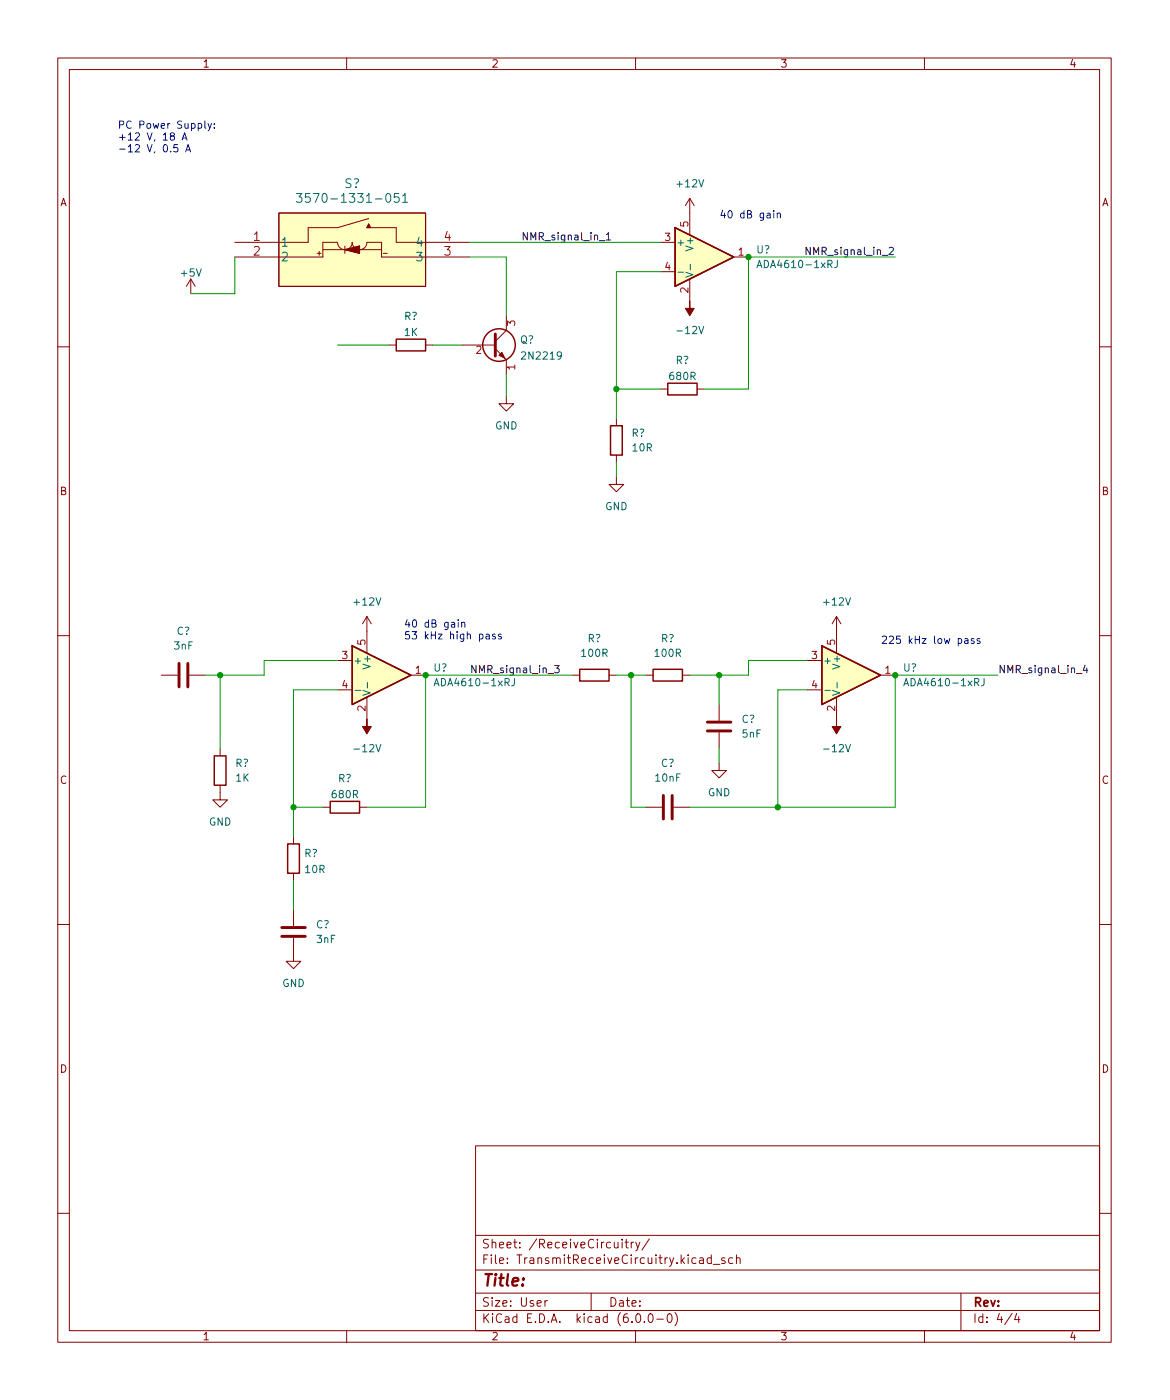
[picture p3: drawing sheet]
<svg xmlns="http://www.w3.org/2000/svg" width="202mm" height="242mm" viewBox="0 0 202 242" stroke-linecap="round" stroke-linejoin="round" font-family="sans-serif">
<g fill="none" stroke="#840000" stroke-width=".17">
<path d="M10 10h182.3v222.4h-182.3zM12 12h178.3v218.4h-178.3zM60 10v2M110 10v2M160 10v2M48.3 36.9h25.4v12.7h-25.4zM63.8 37.8l-5.4 1.6h-5.1v2.6h-12.7M64.1 39.4l-.3-.6-.3 .6h5.1v2.6h12.7M119.4 34.3v6.4M119.4 34.3l-.8 1.3M119.4 34.3l.7 1.3M33 48.3l-.7 1.3"/>
<path d="M33 48.3v2.5M33 48.3l.8 1.3M40.6 44.5h15.3v-2.5h2.5a1.27 1.27 0 0 0 1.3 1.2 1.27 1.27 0 0 0 1.3-1.2 1.27 1.27 0 0 0 1.2 1.2 1.27 1.27 0 0 0 1.3-1.2h2.5v2.5h15.3M54.9 43.9h.7M55.2 43.5v.7M55.9 43.2h10.1M59.7 43.2l2.5-.6v1.3zM59.7 42.6v1.3M66.3 43.9h.7M67.3 59.7h1.3M73.7 59.7h1.2M80 59.7h5.7"/>
<path d="M87.6 54.7v2.5l-1.9 1.9M114.3 42h2.5M114.3 47h2.5M119.4 48.3v3.8M127 44.5h2.5M10 60h2M85.7 60.4l1.9 1.9v2.5M87.6 68.6v1.3h1.3l-1.3 1.3-1.2-1.3h1.2M106.7 72.4v1.3M106.7 78.8v1.3M114.3 67.4h1.3M120.6 67.4h1.3"/>
<path d="M190.3 60h2M106.7 82.6v1.3h1.2l-1.2 1.2-1.3-1.2h1.3M10 110h2M27.9 116.9h2.8M32.8 116.9h2.8M58.4 114.3h2.6M58.4 119.4h2.6M63.5 106.7v6.4M63.5 106.7l-.8 1.3M63.5 106.7l.8 1.3M71.1 116.9h2.6M99.1 116.9h1.2"/>
<path d="M105.4 116.9h1.3M111.8 116.9h1.2M118.1 116.9h1.3M139.7 114.3h2.5M139.7 119.4h2.5M144.8 106.7v6.4M144.8 106.7l-.8 1.3M144.8 106.7l.7 1.3M152.4 116.9h2.5M190.3 110h2M38.1 135.9v2.6h1.3l-1.3 1.2-1.3-1.2h1.3M38.1 129.6v1.3"/>
<path d="M55.9 139.7h1.2M62.2 139.7h1.3M63.5 120.7v3.8M111.8 139.7h2.8M116.6 139.7h2.8M124.5 132.1v1.3h1.2l-1.2 1.3-1.3-1.3h1.3M124.5 122v2.8M124.5 126.8v2.8M144.8 120.7v3.8M50.8 144.8v1.3M50.8 151.2v1.2M50.8 157.5v2.8"/>
<path d="M10 160h2M50.8 162.3v4.1h1.3l-1.3 1.3-1.3-1.3h1.3M190.3 160h2M82.3 198.4h108v32h-108zM10 210h2M82.3 219.9h108M82.3 213.9h108M107.7 214.5v.2M107.7 215v1M108.2 215h.5M108.4 214.5v1.3l.3 .2M109.2 215v1"/>
<path d="M109.7 215l-.3 .1-.2 .2M110 215l.4 1M110.7 215l-.5 1.4-.2 .1M112.4 214.5l-1.3 1.9M121.1 217.8h.6v.9M121.7 218.1l-.5 .1a.29 .29 0 0 0-.2 .3 .29 .29 0 0 0 .2 .2h.5M123.1 217.8l-.4-.1-.3 .3v.5l.1 .2h.6M123.1 217.2v1.5M123.5 218.9h1.1M125.5 217.8l-.4-.1-.2 .3 .1 .2 .5 .1v.4h-.6M126.8 217.8l-.4-.1-.3 .3v.5l.1 .2h.6M127.5 217.9l.2-.2 .3 .1 .1 .9"/>
<path d="M127.5 217.2v1.5M190.3 210h2M60 230.4v2M82.3 226.9h108M82.3 223.9h108M94.3 225.1v1M94.7 225.1l-.2 .1-.2 .2M102.3 223.9v3M110 230.4v2M110.2 227.5l.2-.1a.81 .81 0 0 1 .6 .7 .81 .81 0 0 1-.3 .8h-.2a.81 .81 0 0 1-.6-.6 .81 .81 0 0 1 .3-.8zM111.5 228.8v.1M112.4 227.5l.1-.1a.81 .81 0 0 1 .6 .7 .81 .81 0 0 1-.3 .8h-.1a.81 .81 0 0 1-.6-.6 .81 .81 0 0 1 .3-.8z"/>
<path d="M113.7 228.4h1.1M115.7 227.5l.1-.1a.81 .81 0 0 1 .6 .7 .81 .81 0 0 1-.3 .8h-.1a.81 .81 0 0 1-.6-.6 .81 .81 0 0 1 .3-.8zM116.8 227.2a1.72 1.72 0 0 1 0 2.3M160 230.4v2M166.3 223.9v6.5M175.2 227.4l-1.3 1.9M176 227.4l-.4 1h.9M176.3 227.9v1"/>
</g>
<g fill="none" stroke="#840000" stroke-width=".25">
<path d="M116.8 39.4l10.2 5.1-10.2 5.1zM68.6 58.7h5.1v2h-5.1zM105.7 73.7h2v5.1h-2zM115.6 66.3h5v2.1h-5zM61 111.8l10.1 5.1-10.1 5.1zM100.3 115.9h5.1v2h-5.1zM113 115.9h5.1v2h-5.1zM142.2 111.8l10.2 5.1-10.2 5.1zM37.1 130.9h2v5h-2zM57.1 138.7h5.1v2.1h-5.1zM49.8 146.1h2v5.1h-2z"/>
<circle cx="86.4" cy="59.7" r="2.82"/>
</g>
<g fill="#ffffc2" stroke="#ffffc2" stroke-width=".17">
<path d="M116.8 39.4l10.2 5.1-10.2 5.1z"/>
<path d="M61 111.8l10.1 5.1-10.1 5.1z"/>
<path d="M48.3 36.9h25.4v12.7h-25.4z"/>
<path d="M142.2 111.8l10.2 5.1-10.2 5.1z"/>
</g>
<g fill="none" stroke="#006464" stroke-width=".17">
<path d="M51.3 33.5h1l-.6 .6 .5 .1v.7l-.2 .1h-.5l-.2-.1M53.6 33.5h-.7l-.1 .7 .2-.1 .6 .1 .1 .2-.1 .5-.2 .1h-.4l-.2-.1M69 33.5h-.7l-.1 .7 .2-.1 .5 .1 .2 .2-.1 .5-.2 .1h-.4l-.2-.1M69.7 33.9l.4-.4v1.5M69.7 35h.8M117.3 47.1h1M118.7 47.1l1.3 .5-1.3 .4M119.5 45.7v1M131 46.3l.4-1.2 .5 1.2M131.1 46h.6M144.9 45.1v.9a.41 .41 0 0 1-.5 .3M61.5 119.5h.9"/>
<path d="M62.8 119.5l1.3 .4-1.3 .5M63.6 118.1v1M75.1 118.7l.5-1.2 .4 1.2M75.3 118.4h.6M89 117.5v.9a.41 .41 0 0 1-.4 .3M142.7 119.5h1M144.1 119.5l1.3 .4-1.3 .5M144.9 118.1v1M156.4 118.7l.4-1.2 .5 1.2M156.5 118.4h.6M170.3 117.5v.9a.41 .41 0 0 1-.5 .3"/>
</g>
<path d="M85.7 57.8v3.8M31 114.9v4M32.5 114.9v4M114.8 137.7v4.1M116.3 137.7v4.1M122.4 125h4.1M122.4 126.5h4.1M48.8 160.6h4M48.8 162.1h4" fill="none" stroke="#840000" stroke-width=".51"/>
<g fill="#840000" stroke="#840000" stroke-width=".17">
<path d="M144.8 124.5v1.3h.7l-.7 1.2-.8-1.2h.8z"/>
<path d="M63.5 124.5v1.3h.8l-.8 1.2-.8-1.2h.8z"/>
<path d="M59.7 43.2l2.5-.6v1.3z"/>
<path d="M63.8 38.8l.3 .6h-.6z"/>
<path d="M86.9 61l.5 1-1-.5z"/>
<path d="M119.4 52.1v1.3h.7l-.7 1.3-.8-1.3h.8z"/>
</g>
<path d="M103.7 41.7h1M104.9 40.6l.4-.3v1.2M104.9 41.5h.8M140.2 42.8v1.3l-.7-1.3v1.3M94.8 116.6h1M96 115.2h.8l-.4 .5 .3 .1v.6l-.2 .1-.5-.1M186.3 116.6h1M187.8 115.1l-.3 .9h.8M188.1 115.6v.9" fill="none" stroke="#0f0f0f" stroke-width=".17"/>
<g fill="none" stroke="#0000c2" stroke-width=".17">
<path d="M30.7 25h-.6v.6l.2-.1 .4 .1 .1 .2-.1 .4-.1 .1-.5-.1M31.5 24.3l.4-1.3 .5 1.3M31.6 23.9h.6M32.1 26.3l.5-1.3 .4 1.3M32.2 25.9h.7M35.5 20.9v1.1l.1 .2M36 21.4l.3 .8M36.6 21.4l-.4 1.1-.2 .1M37.1 22.1v.1M37.1 21.4v.1M133.9 36.5v.1M133.9 36.9v.8"/>
<path d="M134.5 37l.2-.1h.3l.1 .8M134.5 36.9v.8M79.3 107.3v.1M79.3 107.7v.9M79.9 107.8l.2-.1 .3 .1v.8M79.9 107.7v.9M84.1 109.8h.5l.1 .8M84.7 110.1h-.4l-.2 .2 .2 .3h.4M85.7 109.8h-.3l-.2 .2 .1 .1 .4 .2v.3h-.5M86.7 109.8h-.3l-.1 .2v.1l.4 .2v.3h-.4M167 110.6h.5v.8M167.5 110.8l-.4 .1-.2 .2 .2 .3 .4-.1"/>
<path d="M168.6 110.6l-.3-.1-.2 .2v.2l.5 .1v.3h-.5M169.6 110.6l-.3-.1-.2 .2 .1 .2 .4 .1v.3h-.5"/>
</g>
<g fill="none" stroke="#009600" stroke-width=".17">
<path d="M40.6 44.5v6.3h-7.6M58.4 59.7h8.9M74.9 59.7h5.1M81.3 44.5h6.3v10.2M81.3 42h33M114.3 47h-7.6v25.4M154.9 44.5h-25.4v22.9h-7.6M87.6 64.8v3.8M106.7 67.4h7.6M106.7 80.1v2.5M38.1 116.9v12.7M58.4 114.3h-12.7v2.6h-10.1"/>
<path d="M58.4 119.4h-7.6v25.4M99.1 116.9h-25.4v22.8h-10.2M106.7 116.9h5.1M109.2 116.9v22.8h2.6M124.5 116.9v5.1M139.7 114.3h-10.2v2.6h-10.1M139.7 119.4h-5.1v20.3M172.7 116.9h-17.8v22.8h-35.5M50.8 139.7h5.1M124.5 129.6v2.5M50.8 152.4v5.1"/>
</g>
<g fill="#009600" stroke="#009600" stroke-width=".17">
<circle cx="124.5" cy="116.9" r=".46"/>
<circle cx="109.2" cy="116.9" r=".46"/>
<circle cx="73.7" cy="116.9" r=".46"/>
<circle cx="50.8" cy="139.7" r=".46"/>
<circle cx="154.9" cy="116.9" r=".46"/>
<circle cx="134.6" cy="139.7" r=".46"/>
<circle cx="129.5" cy="44.5" r=".46"/>
<circle cx="106.7" cy="67.4" r=".46"/>
<circle cx="38.1" cy="116.9" r=".46"/>
</g>
<text font-size="2.8" fill="#840000" x="83.3" y="222.7">Title:</text>
<g font-size="2.1" fill="#006464">
<text x="53.8" y="35.1">3570-1331-051</text>
<text x="59.6" y="32.6">S?</text>
<text x="48.5" y="42.7">1</text>
<text x="48.5" y="45.2">2</text>
<text x="72.2" y="45.2">3</text>
<text x="72.2" y="42.7">4</text>
</g>
<g font-size="2.1" fill="#a90000">
<text x="43.9" y="41.7">1</text>
<text x="76.9" y="41.7">4</text>
<text x="43.9" y="44.2">2</text>
<text x="76.9" y="44.2">3</text>
</g>
<g font-size="2.1" fill="#840000">
<text x="83.3" y="218.8">File: TransmitReceiveCircuitry.kicad_sch</text>
<text x="83.3" y="216.1">Sheet: /ReceiveCircuitry/</text>
<text x="83.3" y="226.2">Size: User</text>
<text x="105.3" y="226.2">Date:</text>
<text x="168.3" y="226.2">Rev:</text>
<text x="83.3" y="229">KiCad E.D.A. kicad (6.0.0-0)</text>
<text x="168.3" y="229">Id: 4/4</text>
</g>
<g font-size="1.8" fill="#840000">
<text x="35" y="11.7">1</text>
<text x="85" y="11.7">2</text>
<text x="135" y="11.7">3</text>
<text x="185" y="11.7">4</text>
<text x="10.3" y="35.7">A</text>
<text x="190.7" y="35.7">A</text>
<text x="10.3" y="85.7">B</text>
<text x="190.7" y="85.7">B</text>
<text x="10.3" y="135.7">C</text>
<text x="190.7" y="135.7">C</text>
<text x="10.3" y="185.7">D</text>
<text x="190.7" y="185.7">D</text>
<text x="35" y="232">1</text>
<text x="85" y="232">2</text>
<text x="135" y="232">3</text>
<text x="185" y="232">4</text>
</g>
<g font-size="1.8" fill="#0000c2">
<text x="20.3" y="22.3">PC Power Supply:</text>
<text x="20.3" y="24.3">+12 V, 18 A</text>
<text x="20.3" y="26.4">-12 V, 0.5 A</text>
<text x="124.5" y="37.8">40 dB gain</text>
<text x="69.8" y="108.6">40 dB gain</text>
<text x="69.8" y="110.7">53 kHz high pass</text>
<text x="152.4" y="111.5">225 kHz low pass</text>
</g>
<g font-size="1.8" fill="#006464">
<text x="117.3" y="32.4">+12V</text>
<text x="31.4" y="47.9">+5V</text>
<text x="117" y="42.6">+</text>
<text x="120" y="43" transform="rotate(-90 120 43)">V+</text>
<text x="130.9" y="43.9">U?</text>
<text x="131.8" y="46.4">ADA4610-1xRJ</text>
<text x="69.9" y="55.4">R?</text>
<text x="70" y="58.2">1K</text>
<text x="90" y="59.5">Q?</text>
<text x="117.5" y="57.8">-12V</text>
<text x="90.6" y="62.2">2N2219</text>
<text x="116" y="65.8">680R</text>
<text x="116.9" y="63">R?</text>
<text x="85.7" y="74.3">GND</text>
<text x="109.3" y="75.6">R?</text>
<text x="109.5" y="78.1">10R</text>
<text x="104.7" y="88.3">GND</text>
<text x="61.4" y="104.8">+12V</text>
<text x="142.7" y="104.8">+12V</text>
<text x="30.2" y="112.4">3nF</text>
<text x="30.6" y="109.9">C?</text>
<text x="100.8" y="113.7">100R</text>
<text x="101.7" y="111.2">R?</text>
<text x="113.5" y="113.7">100R</text>
<text x="114.4" y="111.2">R?</text>
<text x="61.1" y="115">+</text>
<text x="64.1" y="115.4" transform="rotate(-90 64.1 115.4)">V+</text>
<text x="75" y="116.2">U?</text>
<text x="75.9" y="118.8">ADA4610-1xRJ</text>
<text x="142.4" y="115">+</text>
<text x="145.4" y="115.4" transform="rotate(-90 145.4 115.4)">V+</text>
<text x="156.3" y="116.2">U?</text>
<text x="157.2" y="118.8">ADA4610-1xRJ</text>
<text x="128.3" y="125.1">C?</text>
<text x="61.6" y="130.2">-12V</text>
<text x="128.5" y="127.7">5nF</text>
<text x="142.9" y="130.2">-12V</text>
<text x="40.7" y="132.8">R?</text>
<text x="40.8" y="135.3">1K</text>
<text x="58.5" y="135.4">R?</text>
<text x="113.5" y="135.3">10nF</text>
<text x="114.4" y="132.8">C?</text>
<text x="122.5" y="137.8">GND</text>
<text x="36.1" y="142.9">GND</text>
<text x="57.6" y="138.2">680R</text>
<text x="52.7" y="148.4">R?</text>
<text x="52.9" y="151.1">10R</text>
<text x="54.7" y="160.7">C?</text>
<text x="54.8" y="163.2">3nF</text>
<text x="48.8" y="170.9">GND</text>
</g>
<g font-size="1.8" fill="#0f0f0f">
<text x="90.2" y="41.6">NMR_signal_in_1</text>
<text x="140.3" y="44.1">NMR_signal_in_2</text>
<text x="81.3" y="116.5">NMR_signal_in_3</text>
<text x="172.7" y="116.5">NMR_signal_in_4</text>
</g>
<g font-size="1.8" fill="#a90000">
<text x="115.1" y="41.7">3</text>
<text x="119.1" y="39.3" transform="rotate(-90 119.1 39.3)">5</text>
<text x="115.1" y="46.8">4</text>
<text x="127.8" y="44.2">1</text>
<text x="119.1" y="50.7" transform="rotate(-90 119.1 50.7)">2</text>
<text x="89.2" y="56.4" transform="rotate(-90 89.2 56.4)">3</text>
<text x="82.4" y="61.3">2</text>
<text x="89.2" y="64" transform="rotate(-90 89.2 64)">1</text>
<text x="63.2" y="111.7" transform="rotate(-90 63.2 111.7)">5</text>
<text x="144.5" y="111.7" transform="rotate(-90 144.5 111.7)">5</text>
<text x="59.2" y="114.1">3</text>
<text x="59.2" y="119.2">4</text>
<text x="71.9" y="116.6">1</text>
<text x="140.5" y="114.1">3</text>
<text x="140.5" y="119.2">4</text>
<text x="153.2" y="116.6">1</text>
<text x="63.2" y="123.1" transform="rotate(-90 63.2 123.1)">2</text>
<text x="144.5" y="123.1" transform="rotate(-90 144.5 123.1)">2</text>
</g>
</svg>
